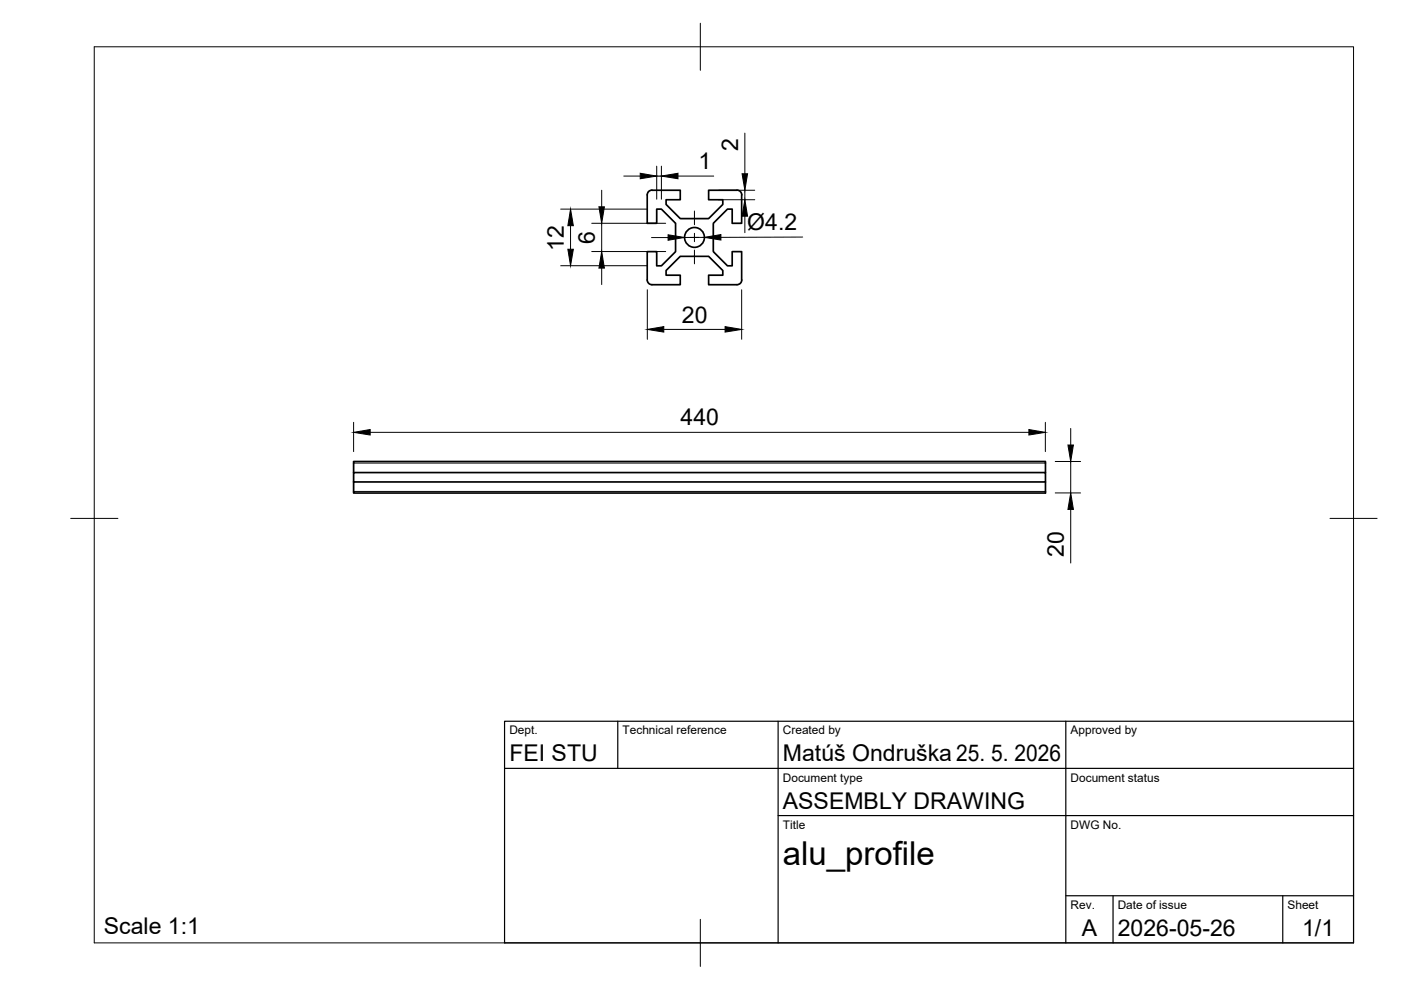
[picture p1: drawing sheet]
<svg xmlns="http://www.w3.org/2000/svg" width="297mm" height="210mm" viewBox="0 0 297 210" stroke-linecap="round" stroke-linejoin="round" font-family="sans-serif">
<!-- layer: Visible -->
<g fill="none" stroke="#000" stroke-width=".36">
<path d="M137.5 40.6l.7-.3h6v2h-3v1l3 3h6l3-3v-1h-3v-2h6.1a.97 .97 0 0 1 .9 1v6h-2v-3h-1l-3 3v6.1l3 3h1v-3h2l.1 6a1.01 1.01 0 0 1-1 1h-6.1v-2.1h3v-.9l-3-3.1h-6l-3 3.1v.9h3v2.1h-6a1.01 1.01 0 0 1-1-1v-6h2v3h1l3-3v-6.1l-3-3h-1v3h-2v-6zM75 100.2h146.7v2h-146.7zM75 102.2v2.3h146.7v-2.3M75 100.2v-2.4h146.7v2.4"/>
<circle cx="147.2" cy="50.3" r="2.11"/>
</g>
<!-- layer: Visible Narrow -->
<path d="M75 98.2h146.7M75 104.2h146.7" fill="none" stroke="#000" stroke-width=".21"/>
<!-- layer: BORDER -->
<path d="M20 9.9h267v190h-267zM148.5 4.9v10M15 109.9h10M282 109.9h10M148.5 194.9v10" fill="none" stroke="#000" stroke-width=".21"/>
<!-- layer: TITLEBLOCK -->
<path d="M107 152.9h180v47h-180zM131 152.9v10M165 152.9v47M226 152.9v47M107 162.9h180M165 172.9h122M226 189.9h61M236 189.9v10M272 189.9v10" fill="none" stroke="#000" stroke-width=".25"/>
<!-- layer: Smart Centers -->
<path d="M141.6 50.3h3M146.3 50.3h1.8M147.2 44.7v3M147.2 49.5v1.7M147.2 53v2.9M149.9 50.3h2.9" fill="none" stroke="#000" stroke-width=".21"/>
<!-- layer: FD_Dimensions -->
<g fill="none" stroke="#000" stroke-width=".21">
<path d="M132.2 37.3h3.5M139.2 35.2v7M139.2 37.3h1M140.2 35.2v7M143.7 37.3h7.6M157.9 28.2v8.6M118.9 44.3h18.2M118.9 56.3h18.2M121 47.9v4.9M125.5 47.3h15.6M125.5 53.3h15.6M127.6 40.3v3.6"/>
<path d="M127.6 47.3v6M127.6 56.8v3.5M138.1 50.4h3.5M149.3 50.3h-4.2M152.3 40.3h7.7M152.3 42.3h7.7M157.9 40.3v2M157.9 45.8v3.5M170.2 50.3h-17.4M137.2 61.4v10.5M140.7 69.8h13M157.2 61.4v10.5"/>
<path d="M75 89.5v6.3M78.5 91.7h139.6M221.6 89.5v6.3M223.7 97.8h5.4M227 90.8v3.6M227 97.8v6.7M223.7 104.5h5.4M227 108v11.4"/>
</g>
<g fill="#000" stroke="#000" stroke-width=".21">
<path d="M135.7 36.7l3.5 .6-3.5 .6zM140.2 37.3l3.5-.6v1.2zM157.3 36.8h1.2l-.6 3.5zM121 44.3l.6 3.6h-1.2zM120.4 52.8h1.2l-.6 3.5zM127 43.9h1.1l-.5 3.4zM127.6 53.3l.5 3.5h-1.1zM141.6 49.8l3.5 .5-3.5 .6zM149.3 50.3l3.5-.6v1.2zM157.9 42.3l.6 3.5h-1.2zM137.2 69.8l3.5-.5v1.1zM153.7 69.3l3.5 .5-3.5 .6z"/>
<path d="M75 91.7l3.5-.6v1.1zM218.1 91.1l3.5 .6-3.5 .5zM226.4 94.4h1.2l-.6 3.4zM227 104.5l.6 3.5h-1.2z"/>
</g>
<text font-size="7" x="166" y="183.4">alu_profile</text>
<g font-size="4.9">
<text x="148.1" y="35.9">1</text>
<text x="156.5" y="32.1" transform="rotate(-90 156.5 32.1)">2</text>
<text x="119.6" y="53.2" transform="rotate(-90 119.6 53.2)">12</text>
<text x="126.1" y="51.7" transform="rotate(-90 126.1 51.7)">6</text>
<text x="158.4" y="48.8">Ø4.2</text>
<text x="144.6" y="68.4">20</text>
<text x="144.3" y="90.2">440</text>
<text x="225.6" y="118.1" transform="rotate(-90 225.6 118.1)">20</text>
<text x="108" y="161.4">FEI STU</text>
<text x="166" y="161.4">Matúš Ondruška 25. 5. 2026</text>
<text x="166" y="171.4">ASSEMBLY DRAWING</text>
<text x="22" y="198.1">Scale 1:1</text>
<text x="229.3" y="198.6">A</text>
<text x="237" y="198.4">2026-05-26</text>
<text x="276.1" y="198.6">1/1</text>
</g>
<g font-size="2.5">
<text x="108" y="155.7">Dept.</text>
<text x="132" y="155.7">Technical reference</text>
<text x="166" y="155.7">Created by</text>
<text x="227" y="155.7">Approved by</text>
<text x="166" y="165.7">Document type</text>
<text x="227" y="165.7">Document status</text>
<text x="166" y="175.7">Title</text>
<text x="227" y="175.7">DWG No.</text>
<text x="227" y="192.7">Rev.</text>
<text x="237" y="192.7">Date of issue</text>
<text x="273" y="192.7">Sheet</text>
</g>
</svg>
